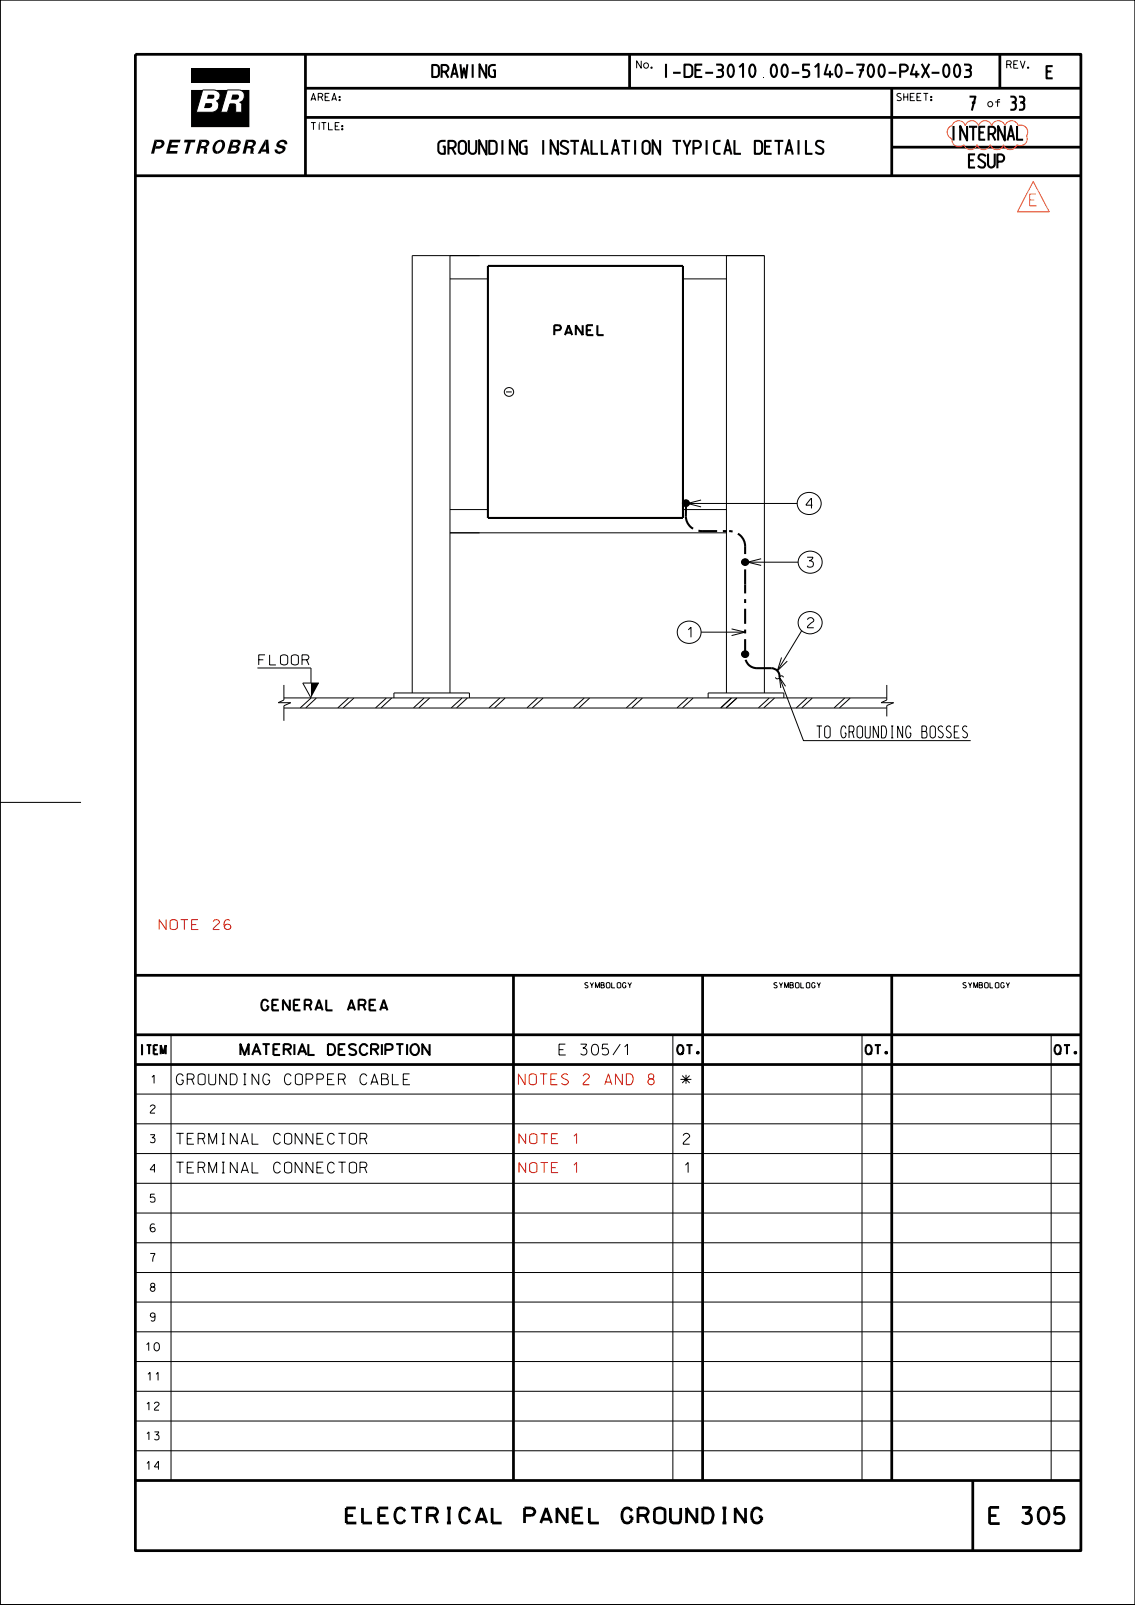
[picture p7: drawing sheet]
<svg xmlns="http://www.w3.org/2000/svg" width="210mm" height="297mm" viewBox="0 0 210 297" stroke-linecap="round" stroke-linejoin="round" font-family="sans-serif">
<g fill="none" stroke="#000" stroke-width=".19">
<path d="M0 0v297h210M0 0h210v296.9h-210zM37.5 16.6h2.1a1.04 1.04 0 0 1 1.1 .9 1.04 1.04 0 0 1-.7 1.2 1.2 1.2 0 0 1 .4 1.3 1.2 1.2 0 0 1-1.2 .8h-2.9zM39.6 16.6h.1M43.4 19.2h.1M43.6 19.5h.1M44.3 16.6h.1M44.3 16.6a1.19 1.19 0 0 1 .9 1.2 1.19 1.19 0 0 1-.9 1.1l.4 .4M44.3 16.6h-2.2l-1.2 4.2h1.2l.4-1.6 1 .1 .1 1.5h1.1v-1.5M44.7 19.3h.1M39.2 20.8h.1M83.3 47.3v80.9"/>
<path d="M83.3 51.6h7M126.4 51.6h8M134.4 47.3v80.9M93.6 72.5h1.1M83.3 98.6h51.1M83.3 94.3h7M126.4 94.3h8M126.8 93h.2v.2h-.2zM126.8 93.1h.2l-.2 .1zM127.2 93.2h20.3M129.7 92.5l-2.5 .7 2.5 .6M148.1 91.7a2.19 2.19 0 0 1 2.7-.3 2.19 2.19 0 0 1 1 2.5 2.19 2.19 0 0 1-2.8 1.2 2.19 2.19 0 0 1-1.3-2.7z"/>
<path d="M125.9 115.5a2.13 2.13 0 0 1 3.2 .1 2.13 2.13 0 0 1-.4 3.1 2.13 2.13 0 0 1-2.8-.3 2.13 2.13 0 0 1 0-2.9zM129.7 117h8.2M135.4 116.4l2.5 .6-2.5 .6M137.7 103.9h.3v.2h-.3zM137.8 104l.1 .1zM137.9 103.4v1.2M138.3 104h9.4M140.8 103.4l-2.5 .6 2.5 .6M148.3 113.8a2.2 2.2 0 0 1 2.7-.3 2.2 2.2 0 0 1 .9 2.5 2.21 2.21 0 0 1-2.8 1.2 2.21 2.21 0 0 1-1.3-2.8zM148.3 102.6a2.13 2.13 0 0 1 3.1-.1 2.13 2.13 0 0 1 .1 3 2.19 2.19 0 0 1-2.7 .3 2.19 2.19 0 0 1-1-2.6zM148.3 116.7l-4.5 7.4M47.6 123.6h9.9v2.8"/>
<path d="M52.5 129.1h111.6M52.5 126.7v2.8l-1 .5h2.3l-1.3 .6v2.8M52.5 131h111.6M57.5 129.2l-1.9 1.8M58.5 129.2l-1.9 1.8M59 126.4h-3l1.5 2.7M64.5 129.2l-2 1.8M65.5 129.2l-2 1.8M71.5 129.2l-2 1.8M72.5 129.2l-2 1.8M72.9 129.1v-.9h14v.9M76.3 128.2v-80.9h65.1v80.9"/>
<path d="M78.5 129.2l-2 1.8M79.5 129.2l-2 1.8M85.5 129.2l-2 1.8M86.5 129.2l-2 1.8M92.5 129.2l-2 1.8M93.5 129.2l-2 1.8M99.4 129.2l-1.9 1.8M100.5 129.2l-2 1.8M108.1 129.2l-2 1.8M109.1 129.2l-2 1.8M117.9 129.2l-2 1.8M118.9 129.2l-2 1.8"/>
<path d="M127.2 129.2l-1.9 1.8M128.2 129.2l-1.9 1.8M131 129.1v-.9h14v.9M135.3 129.2l-2 1.8M135.3 129.2l-1.9 1.8M136.3 129.2l-2 1.8M137.7 120.8h.3v.3h-.3zM137.7 120.9h.3v.2h-.3zM137.7 120.9h.3v.3h-.3zM137.8 120.9h.1v.1h-.1zM137.8 121l.1 .1zM137.8 120.9l.1 .1z"/>
<path d="M137.9 120.4v1.3M142.3 129.2l-2 1.8M143.3 129.2l-2 1.8M143.5 125.3a.38 .38 0 0 0 .3 .3 .38 .38 0 0 0 .4-.3M144.2 125.3l4.5 11.8h30.9M144.2 125.3l.4-.2 .4 .2M144.6 121.7l-.8 2.4 1.9-1.8M145.3 127l-1.1-1.7 .3 2M149.3 129.2l-2 1.8M150.3 129.2l-2 1.8M156.3 129.2l-2 1.8M157.3 129.2l-2 1.8"/>
<path d="M164.1 126.7v2.8l-1.1 .5h2.3l-1.2 .6v2M0 148.5h15M31.6 191.5v82.5M124.5 191.5v82.5M159.5 191.5v82.5M194.5 191.5v82.5M25 219h175M25 213.5h175M25 202.5h175M25 208h175M25 235.5h175M25 230h175"/>
<path d="M25 224.5h175M25 257.5h175M25 252h175M25 246.4h175M25 240.9h175M25 263h175M25 268.5h175"/>
<circle cx="94.2" cy="72.5" r=".84"/>
<circle cx="126.9" cy="93.1" r=".29"/>
<circle cx="126.9" cy="93.1" r=".42"/>
<circle cx="126.9" cy="93.1" r=".24"/>
<circle cx="126.9" cy="93.1" r=".37"/>
<circle cx="126.9" cy="93.1" r=".57"/>
<circle cx="126.9" cy="93.1" r=".5"/>
<circle cx="126.9" cy="93.1" r=".64"/>
<circle cx="137.9" cy="104" r=".29"/>
<circle cx="137.9" cy="104" r=".36"/>
<circle cx="137.9" cy="104" r=".49"/>
<circle cx="137.9" cy="104" r=".42"/>
<circle cx="137.9" cy="104" r=".24"/>
<circle cx="137.9" cy="104" r=".55"/>
<circle cx="137.9" cy="104" r=".65"/>
<circle cx="137.9" cy="121" r=".29"/>
<circle cx="137.9" cy="121" r=".25"/>
<circle cx="137.9" cy="121" r=".39"/>
<circle cx="137.9" cy="121.1" r=".56"/>
<circle cx="137.9" cy="121.1" r=".35"/>
<circle cx="137.9" cy="121.1" r=".42"/>
<circle cx="137.9" cy="121.1" r=".49"/>
<circle cx="137.9" cy="121.1" r=".24"/>
<circle cx="137.9" cy="121" r=".34"/>
<circle cx="137.9" cy="121" r=".44"/>
<circle cx="137.9" cy="121.1" r=".65"/>
</g>
<path d="M90.3 49.2h36.1v46.6h-36.1z" fill="none" stroke="#000" stroke-width=".38"/>
<g fill="#000">
<path d="M35.3 12.7h10.8v2.6h-10.8zM57.5 126.4h1.5l-1.5 2.7z"/>
<path d="M38 19.1l1.1-.1a.53 .53 0 0 1 .1 .6 .53 .53 0 0 1-.5 .4h-1z" fill-rule="evenodd"/>
<path d="M38.5 17.5h.9a.39 .39 0 0 1 .3 .4 .39 .39 0 0 1-.3 .4h-1.1z" fill-rule="evenodd"/>
<path d="M43 17.5h1a.53 .53 0 0 1 .2 .6 .53 .53 0 0 1-.5 .3h-.9z" fill-rule="evenodd"/>
<path d="M28.6 25.9l.4 .4-.5 2.1h-.6z" fill-rule="evenodd"/>
<path d="M28.6 25.9h1.2a.73 .73 0 0 1 .7 .5 .73 .73 0 0 1-.4 .8 1.55 1.55 0 0 1-1.4 .3l.2-.4h.5a.43 .43 0 0 0 .5-.3 .43 .43 0 0 0-.2-.5h-.7z" fill-rule="evenodd"/>
<path d="M31.4 25.9h2l-.1 .4h-1.5l-.1 .5h1.2l-.1 .5h-1.2l-.2 .6h1.4v.5h-2.1z" fill-rule="evenodd"/>
<path d="M34.1 25.9h2.1l-.1 .4h-.8l-.6 2.1h-.5l.5-2.1h-.7z" fill-rule="evenodd"/>
<path d="M35.3 16.6h2.2l-1.2 4.2h2.9a1.2 1.2 0 0 0 1.2-.8 1.2 1.2 0 0 0-.4-1.3 1.04 1.04 0 0 0 .7-1.2 1.04 1.04 0 0 0-1.1-.9h2.5l-1.2 4.2h1.2l.4-1.6 1 .1 .1 1.5h1.1v-1.5l-.4-.4a1.19 1.19 0 0 0 .9-1.1 1.19 1.19 0 0 0-.9-1.2h1.8v6.9h-10.8z" fill-rule="evenodd"/>
<path d="M36.9 25.9l.5 .4-.6 2.1h-.5z" fill-rule="evenodd"/>
<path d="M36.9 25.9h1.2a.65 .65 0 0 1 .7 .5 .65 .65 0 0 1-.5 .7l-.2 .1a.73 .73 0 0 1 .1 1.1v.1h-.5v-.1a.6 .6 0 0 0-.2-.9h-.5l.2-.4h.5a.39 .39 0 0 0 .5-.2 .39 .39 0 0 0-.3-.5h-.5z" fill-rule="evenodd"/>
<path d="M38.2 28.4l.1 .1z" fill-rule="evenodd"/>
<path d="M39.9 26.2l.9-.3v.4a.85 .85 0 0 0-1 .9v.4l.4 .4 .1 .5a.96 .96 0 0 1-1-.6 .96 .96 0 0 1 .1-1z" fill-rule="evenodd"/>
<path d="M40.8 25.9a1.02 1.02 0 0 1 .9 .6 1.02 1.02 0 0 1-.3 1.1l-.6 .6-.5 .3-.1-.5a1.09 1.09 0 0 0 .6-1.8z" fill-rule="evenodd"/>
<path d="M42.7 25.9l.5 .4-.5 1.7-.7 .4z" fill-rule="evenodd"/>
<path d="M42.7 25.9h1.3a.58 .58 0 0 1 .6 .4 .58 .58 0 0 1-.4 .7l-.2 .1a.78 .78 0 0 1 .2 .9 .78 .78 0 0 1-.8 .4h-1.4l.7-.4h.7a.33 .33 0 0 0 .4-.3 .33 .33 0 0 0-.3-.4h-.6l.1-.4h.6a.33 .33 0 0 0 .4-.2 .33 .33 0 0 0-.3-.4h-.5z" fill-rule="evenodd"/>
<path d="M45.5 25.9l.5 .4-.6 2.1h-.5z" fill-rule="evenodd"/>
<path d="M45.5 25.9h1.2a.65 .65 0 0 1 .7 .5 .65 .65 0 0 1-.5 .7l-.2 .1a.76 .76 0 0 1 .1 1.1v.1h-.5v-.1a.62 .62 0 0 0-.2-.9h-.4l.1-.4h.5a.39 .39 0 0 0 .5-.2 .39 .39 0 0 0-.3-.5h-.5z" fill-rule="evenodd"/>
<path d="M46.8 28.4l.1 .1z" fill-rule="evenodd"/>
<path d="M49.1 25.9l.1 .8-1 1.7h-.5z" fill-rule="evenodd"/>
<path d="M49.1 25.9h.5l.2 2.5h-.5l-.1-.3h-.8l.2-.4h.6z" fill-rule="evenodd"/>
<path d="M51.5 26.2a.89 .89 0 0 1 1-.4 .89 .89 0 0 1 .6 .9h-.5a.44 .44 0 0 0-.4-.4 .44 .44 0 0 0-.4 .5l.2 .1a.69 .69 0 0 1 .8 .4 .69 .69 0 0 1-.3 .9 .89 .89 0 0 1-1.1 .3 .89 .89 0 0 1-.6-.9l.5 .1a.47 .47 0 0 0 .5 .3 .47 .47 0 0 0 .5-.4l-.4-.2a.66 .66 0 0 1-.8-.4 .66 .66 0 0 1 .4-.8z" fill-rule="evenodd"/>
<path d="M51.7 28.4l.1 .1z" fill-rule="evenodd"/>
</g>
<g fill="none" stroke="#000" stroke-width=".51">
<path d="M25 10.1h175v276.8h-175zM56.5 16.3h143.5M56.5 10.1v22.4M116.5 10.1v6.2M165 16.3v16.2M185 10.1v6.2M25 32.5h175M56.5 21.7h143.5M165 27.2h35M126.8 93.1h.2v.2h-.2zM126.9 93.1v.1zM25 180.5h175"/>
<path d="M25 191.5h175M25 197h175M95 180.5v93.5M130 180.5v93.5M165 180.5v93.5M25 274h175M180 274v12.9"/>
<circle cx="126.9" cy="93.2" r=".29"/>
</g>
<path d="M126.9 95.5a2.84 2.84 0 0 0 3 2.8M126.9 95.5v-1.9M129.9 98.3h5.1M137.9 101.1a2.89 2.89 0 0 0-3-2.8M137.9 108.2v-7.1M137.9 121.1v-12.9M140.1 123.6a2.17 2.17 0 0 1-2.2-2.1M140.1 123.6h2.6M142.7 123.6a1.52 1.52 0 0 1 1.5 1.7" fill="none" stroke="#000" stroke-width=".38" stroke-dasharray="2.8 1.1 .7 1.1" stroke-linecap="butt"/>
<path d="M176.1 23.2a1.29 1.29 0 0 1 1.3-.9 1.29 1.29 0 0 1 1.2 .9 1.27 1.27 0 0 1 1.2-.9 1.27 1.27 0 0 1 1.2 .9 1.27 1.27 0 0 1 1.3-.9 1.27 1.27 0 0 1 1.2 .9 1.29 1.29 0 0 1 1.2-.9 1.29 1.29 0 0 1 1.2 .9 1.27 1.27 0 0 1 1.3-.9 1.27 1.27 0 0 1 1.2 .9 1.29 1.29 0 0 1 1.5 .4 1.29 1.29 0 0 1 0 1.5M176.1 25.7a1.29 1.29 0 0 0 .7 1.3 1.29 1.29 0 0 0 1.5-.2 1.29 1.29 0 0 0 1.3 .9 1.29 1.29 0 0 0 1.2-.9 1.27 1.27 0 0 0 1.2 .9 1.27 1.27 0 0 0 1.2-.9 1.27 1.27 0 0 0 1.2 .9 1.27 1.27 0 0 0 1.3-.9 1.29 1.29 0 0 0 1.2 .9 1.29 1.29 0 0 0 1.2-.9M191.2 33.6l2.9 5.6h-5.9z" fill="none" stroke="#ff7f00" stroke-width=".19"/>
<text font-size="3" x="183.1" y="281.9">E 305</text>
<text font-size="2.8" x="64.1" y="281.8">ELECTRICAL PANEL GROUNDING</text>
<g font-size="2.7">
<text x="179.4" y="20.4">7</text>
<text x="186.9" y="20.4">33</text>
<text x="81" y="28.6">GROUNDING INSTALLATION TYPICAL DETAILS</text>
<text x="175.8" y="26">INTERNAL</text>
<text x="179.2" y="31.1">ESUP</text>
</g>
<text font-size="2.6" x="122.5" y="14.4">I-DE-3010.00-5140-700-P4X-003</text>
<g font-size="2.5">
<text x="79.8" y="14.4">DRAWING</text>
<text x="193.5" y="14.6">E</text>
</g>
<text font-size="2.2" fill="#ff7f00" x="190.5" y="38.1">E</text>
<text font-size="2.2" x="151.1" y="136.5">TO GROUNDING BOSSES</text>
<g font-size="2">
<text x="48.4" y="187">GENERAL AREA</text>
<text x="44.5" y="195.2">MATERIAL DESCRIPTION</text>
<text x="103.4" y="195.2">E 305/1</text>
<text x="32.6" y="200.7">GROUNDING COPPER CABLE</text>
<text x="126.1" y="200.7">*</text>
<text x="32.6" y="211.7">TERMINAL CONNECTOR</text>
<text x="126.4" y="211.7">2</text>
<text x="32.6" y="217.1">TERMINAL CONNECTOR</text>
</g>
<text font-size="2" fill="#f00" x="95.9" y="200.7">NOTES 2 AND 8</text>
<g font-size="1.9">
<text x="102.5" y="62">PANEL</text>
<text x="149.1" y="94.1">4</text>
<text x="149.3" y="105">3</text>
<text x="127.2" y="117.9">1</text>
<text x="149.4" y="116.2">2</text>
<text x="47.9" y="123">FLOOR</text>
<text x="126.7" y="217">1</text>
</g>
<g font-size="1.9" fill="#f00">
<text x="29.5" y="172">NOTE 26</text>
<text x="96" y="211.6">NOTE 1</text>
<text x="96" y="217">NOTE 1</text>
</g>
<g font-size="1.7">
<text x="25.8" y="195.1">ITEM</text>
<text x="125.3" y="195.1">QT.</text>
<text x="160.1" y="195.1">QT.</text>
<text x="195.1" y="195.1">QT.</text>
</g>
<g font-size="1.5">
<text x="28" y="200.5">1</text>
<text x="27.8" y="206">2</text>
<text x="27.8" y="211.5">3</text>
<text x="27.8" y="217">4</text>
<text x="27.8" y="228">6</text>
<text x="27.8" y="222.5">5</text>
<text x="27.8" y="233.5">7</text>
<text x="27.8" y="239">8</text>
<text x="27.8" y="244.5">9</text>
<text x="27" y="250">10</text>
<text x="27.3" y="255.5">11</text>
<text x="27.1" y="261">12</text>
<text x="27.1" y="266.5">13</text>
<text x="27.1" y="271.9">14</text>
</g>
<g font-size="1.3">
<text x="117.8" y="12.6">No.</text>
<text x="186.3" y="12.6">REV.</text>
<text x="57.5" y="18.6">AREA:</text>
<text x="165.9" y="18.6">SHEET:</text>
<text x="182.8" y="19.8">of</text>
<text x="57.5" y="24">TÍTLE:</text>
</g>
<g font-size="1">
<text x="108.2" y="182.8">SYMBOLOGY</text>
<text x="143.2" y="182.8">SYMBOLOGY</text>
<text x="178.2" y="182.8">SYMBOLOGY</text>
</g>
</svg>
